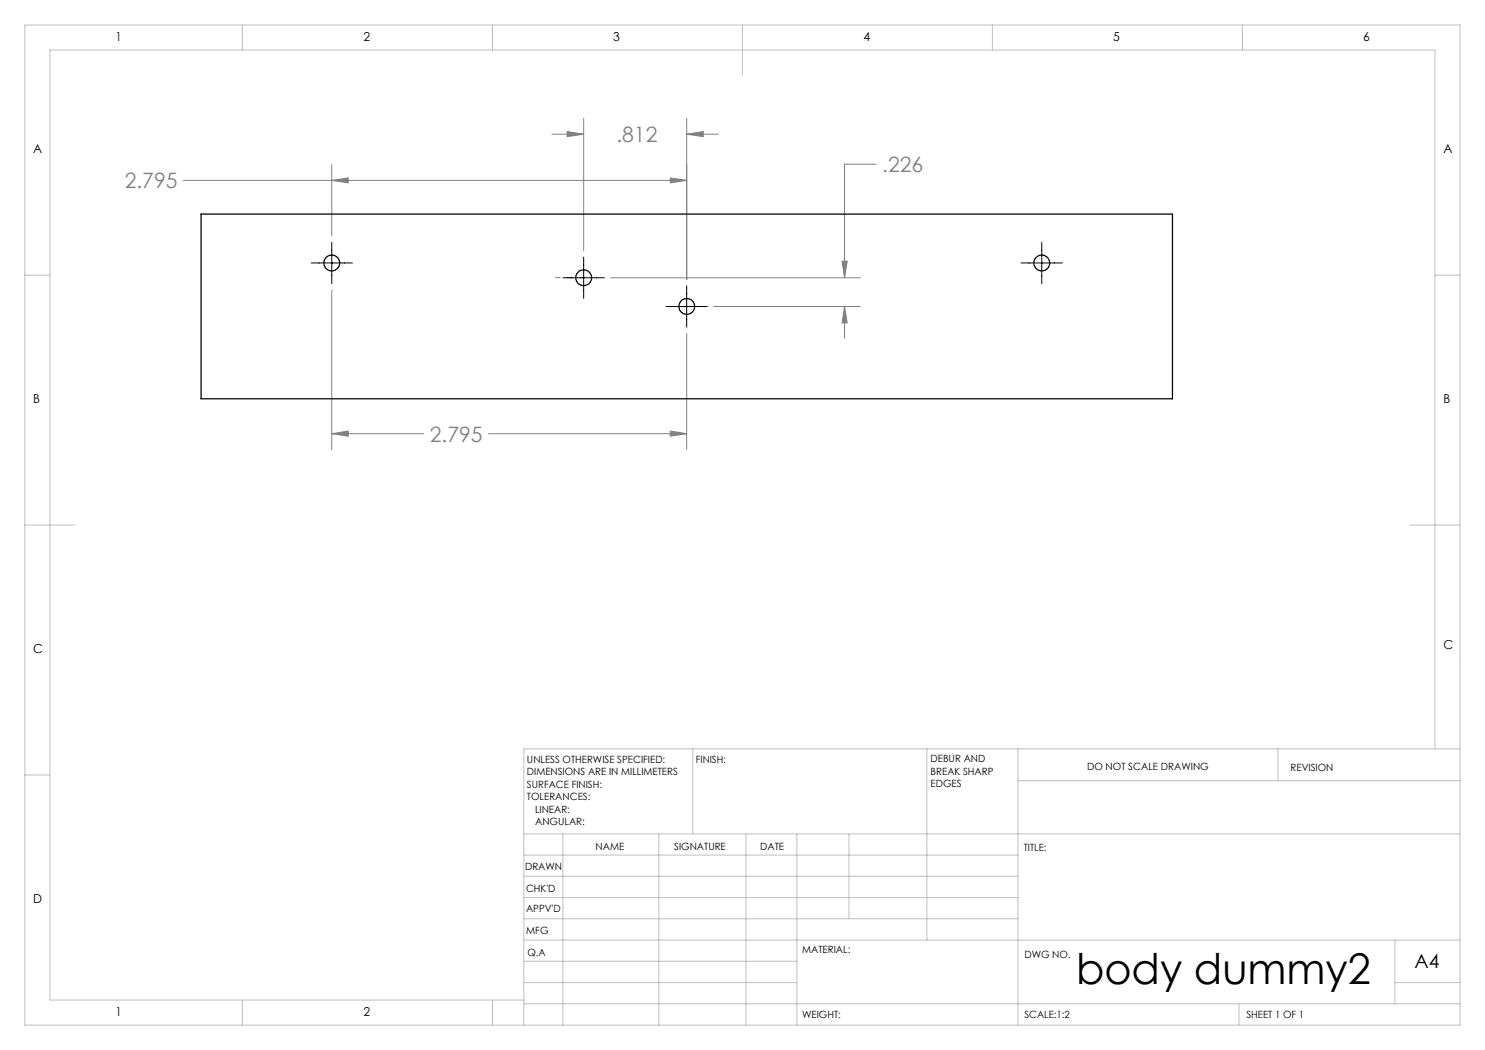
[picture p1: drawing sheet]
<svg xmlns="http://www.w3.org/2000/svg" width="297mm" height="210mm" viewBox="0 0 297 210" stroke-linecap="round" stroke-linejoin="round" font-family="sans-serif">
<g fill="none" stroke="#808080" stroke-width=".2">
<path d="M36.7 36.1h100.6M66.4 36.1l3.2-.5v1zM66.4 32.9v14.3M110.4 26.8h6.3M113.4 26.3l3.3 .5-3.3 .5zM116.7 23.7v26.5M134.1 35.6l3.2 .5-3.2 .5zM137.3 26.8l3.4-.5v1zM137.3 23.7v32.2M137.3 26.8h6.4M175.3 32.8h-6.4v22.8M66.4 58v31.9"/>
<path d="M122.1 55.6h50M168.4 52.2h1l-.5 3.4zM137.3 66.7v23.2M142.7 61.3h29.4M168.9 61.3l.5 3.3h-1zM168.9 61.3v6.4M66.4 86.7l3.2-.5v1zM66.4 86.7h18.4M97.7 86.7h39.6M134.1 86.2l3.2 .5-3.2 .5z"/>
</g>
<g fill="none" stroke="#c0c0c0" stroke-width=".2">
<path d="M5 5h287v200h-287zM48.5 5v5M98.5 5v5M148.5 5v10M198.5 5v5M248.5 5v5M5 55h5M287 55h5M5 105h10M282 105h10M5 155h5M138.6 149.8v17"/>
<path d="M185.4 149.8v38.2M203.6 149.8v55.2M203.6 156.1h88.4M255.6 149.8v6.3M287 149.8v-139.8h-277v190h94.8M292 149.8h-187.2v55.2M104.8 166.8h187.2M104.8 179.5h98.8M104.8 175.3h98.8M104.8 171h98.8M112.6 166.8v38.2M131.8 166.8v38.2"/>
<path d="M149.2 166.8v38.2M159.4 166.8v38.2M169.8 166.8v17M104.8 183.8h98.8M104.8 196.5h54.6M104.8 192.3h54.6M104.8 188h187.2M279 196.5h13M279 188v12.8M48.5 200v5M98.5 200v5M104.8 200.8h187.2"/>
<path d="M247.8 200.8v4.2"/>
</g>
<path d="M116.7 55.5h-5.6" fill="none" stroke="#808080" stroke-width=".2" stroke-dasharray="15.2 1.3 1.3 1.3" stroke-dashoffset="14.3"/>
<path d="M62.2 52.6h8.3M66.4 48.5v8.2M112.6 55.6h8.3M116.7 51.4v8.3M137.3 57.2v8.2M204.2 52.6h8.3M208.4 48.5v8.2M133.2 61.3h8.3" fill="none" stroke="#000" stroke-width=".2"/>
<path d="M168.9 61.3l.5 3.3h-1zM168.4 52.2h1l-.5 3.4zM137.3 26.8l3.4-.5v1zM113.4 26.3l3.3 .5-3.3 .5zM66.4 86.7l3.2-.5v1zM134.1 86.2l3.2 .5-3.2 .5zM134.1 35.6l3.2 .5-3.2 .5zM66.4 36.1l3.2-.5v1z" fill="#808080"/>
<g fill="none" stroke="#000" stroke-width=".25">
<path d="M40.2 42.8h194.3v37h-194.3z"/>
<circle cx="66.4" cy="52.6" r="1.59"/>
<circle cx="116.7" cy="55.5" r="1.58"/>
<circle cx="208.4" cy="52.6" r="1.59"/>
<circle cx="137.3" cy="61.3" r="1.58"/>
</g>
<text font-size="8.5" x="215.2" y="196.7">body dummy2</text>
<g font-size="4.2" fill="#808080">
<text x="123.3" y="28.4">.812</text>
<text x="176.5" y="34.4">.226</text>
<text x="24.9" y="37.7">2.795</text>
<text x="86" y="88.3">2.795</text>
</g>
<text font-size="3.9" x="282.9" y="193.6">A4</text>
<g font-size="2.5">
<text x="23.1" y="8.2">1</text>
<text x="72.7" y="8.2">2</text>
<text x="122.7" y="8.2">3</text>
<text x="172.7" y="8.2">4</text>
<text x="222.7" y="8.2">5</text>
<text x="272.7" y="8.2">6</text>
<text x="6.7" y="30.7">A</text>
<text x="288.7" y="30.7">A</text>
<text x="6.7" y="80.7">B</text>
<text x="288.7" y="80.7">B</text>
<text x="6.7" y="130.7">C</text>
<text x="288.7" y="129.7">C</text>
<text x="6.7" y="180.7">D</text>
<text x="23.1" y="203.2">1</text>
<text x="72.7" y="203.2">2</text>
</g>
<g font-size="2">
<text x="105.4" y="152.6">UNLESS OTHERWISE SPECIFIED:</text>
<text x="105.4" y="155.1">DIMENSIONS ARE IN MILLIMETERS</text>
<text x="139.2" y="152.6">FINISH:</text>
<text x="186.1" y="152.5">DEBUR AND</text>
<text x="186.1" y="155">BREAK SHARP</text>
<text x="217.4" y="154">DO NOT SCALE DRAWING</text>
<text x="258.1" y="154.2">REVISION</text>
<text x="105.4" y="157.6">SURFACE FINISH:</text>
<text x="105.4" y="160.1">TOLERANCES:</text>
<text x="186.1" y="157.5">EDGES</text>
<text x="107" y="162.6">LINEAR:</text>
<text x="107" y="165.1">ANGULAR:</text>
<text x="119.1" y="170">NAME</text>
<text x="134.8" y="169.9">SIGNATURE</text>
<text x="152" y="169.9">DATE</text>
<text x="204.8" y="170.2">TITLE:</text>
<text x="105" y="174.1">DRAWN</text>
<text x="105.2" y="178.3">CHK'D</text>
<text x="105.2" y="182.4">APPV'D</text>
<text x="105.3" y="186.8">MFG</text>
<text x="105.5" y="191.1">Q.A</text>
<text x="160.5" y="190.5">MATERIAL:</text>
<text x="204.9" y="191.6">DWG NO.</text>
<text x="160.4" y="203.5">WEIGHT:</text>
<text x="204.9" y="203.6">SCALE:1:2</text>
<text x="249.3" y="203.6">SHEET 1 OF 1</text>
</g>
</svg>
